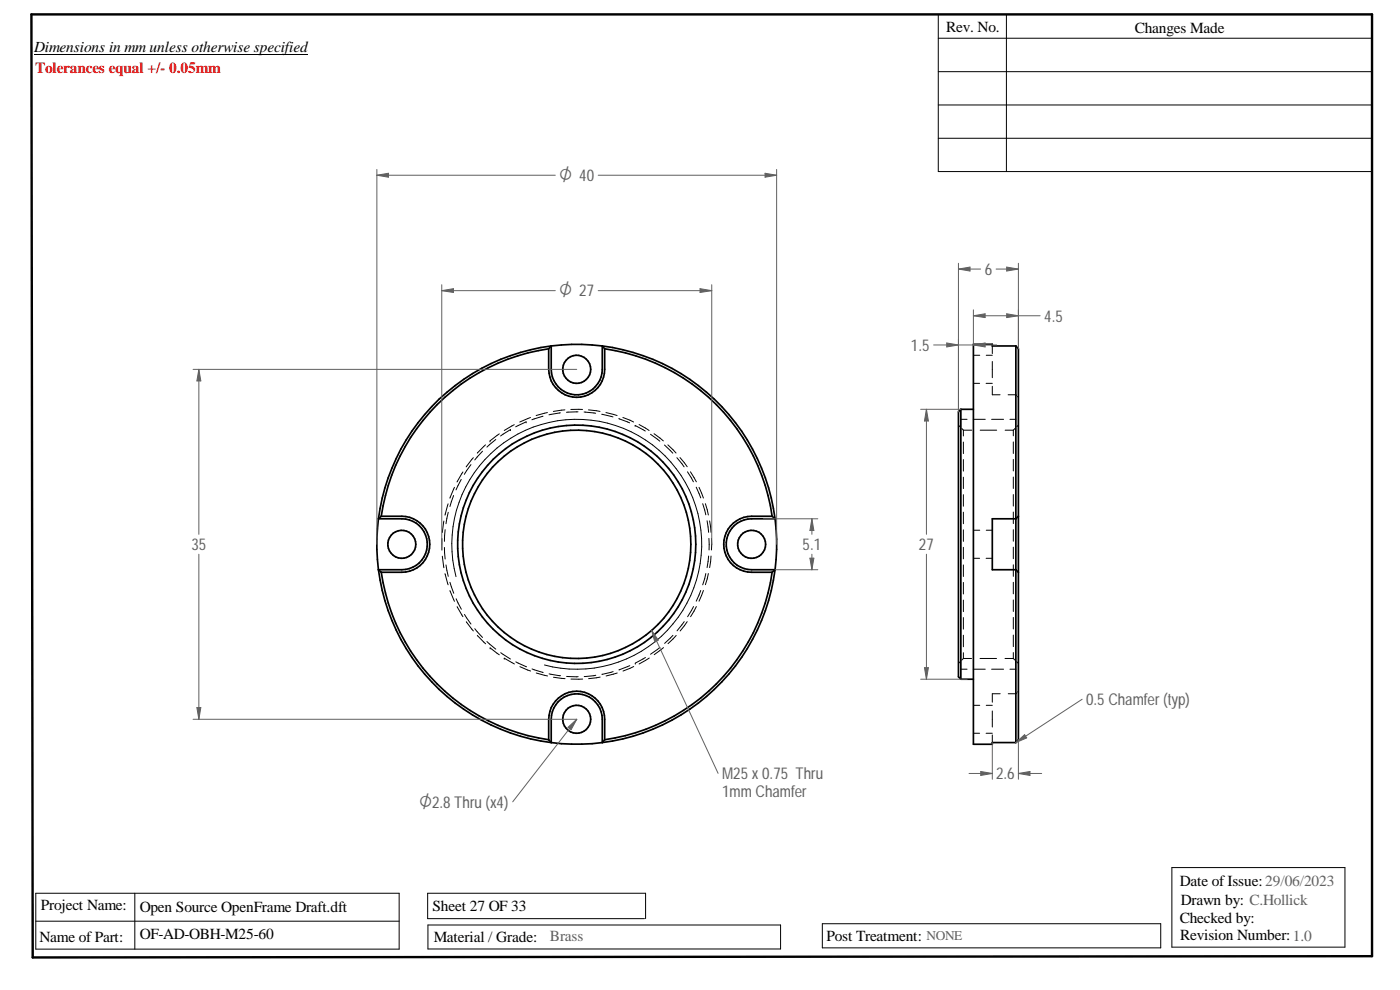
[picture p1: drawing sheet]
<svg xmlns="http://www.w3.org/2000/svg" width="420mm" height="297mm" viewBox="0 0 420 297" stroke-linecap="round" stroke-linejoin="round" font-family="sans-serif">
<path d="M9.4 4.3h402.4v282.6l-402 .4z" fill="none" stroke="#000" stroke-width=".72"/>
<g fill="none" stroke="#000" stroke-width=".3">
<path d="M10.2 16.4h82.2M281.6 11.5h130.2M281.6 4.3v47.2h130.2M302 4.3v47.2M281.6 21.5h130.2M281.6 31.5h130.2M281.6 41.5h130.2M292.1 115h1.9M292.1 106.6h1.9M295.9 115h1.9M296 106.6h1.8M297.8 103.8v2.3"/>
<path d="M297.8 108.5v4.8M297.8 115.9v2.5h2.3M302.5 118.4h2.4l.2 .3M305.4 119l.2 .2M141.3 139.4l-1.9 2.9M142.1 137.3l-2.2 2.8M144.8 135.4l-2.3 2.6M145.7 133.5l-2.5 2.4M147.1 132.3h.1M148.8 131.9l-2.7 2.3M149.8 130.2l-2.7 2M153.2 128.9h.1"/>
<path d="M153.2 128.9l-3 1.9M154.3 127.4l-3 1.8M157.9 126.6l-3.1 1.5M157.9 126.6h.1M159.2 125.3l-3.2 1.3M163 124.9l-3.4 1M164.3 123.8l-3.4 .9M168.2 123.9l-3.4 .6M169.5 123l-3.4 .4M171.3 122.9h3.5M173.5 123.6l-3.5 .1M175.3 123.6l3.5 .4"/>
<path d="M176.6 123l3.5 .4M180.6 124.3l3.4 .8M181.9 123.8l3.3 .9M185.7 125.6l3.3 1.3M186.9 125.3l3.3 1.3M190.6 127.6h.1M190.7 127.7l3 1.6M191.8 127.4l3 1.8M195.2 130.3l2.8 2.1M196.3 130.1l2.8 2.2M199.4 133.5l2.5 2.5M200.4 133.5l2.5 2.4"/>
<path d="M203.1 137.3l2.2 2.8M204.1 137.3l2.1 2.7M287.6 127.6l.5 .5M288.4 125.8h1.8M288.7 128.6l.4 .5M289.1 129.1v1.7M289.1 132.6v3.5M289.1 137.9v3.5M289.1 129.1h2.5M292.1 125.8h3.6M294.2 129.1h4.9M297.6 125.8h3.6"/>
<path d="M301.7 129.1h2.4M303.1 125.8h1.8M304.1 129.1v1.7M304.1 132.6v3.5M304.1 137.8v3.5M304.6 128.6l-.5 .5M305.6 127.6l-.4 .4M133.2 156.3l-.5 3.5M133.6 158.9l-.2 3.5M134.5 151.2l-.9 3.4M134.5 153.7l-.7 3.4M136.1 148.7l-1.1 3.3"/>
<path d="M136.4 146.2l-1.4 3.3M138.4 143.8l-1.5 3.2M138.9 141.6l-1.8 3M206.3 141.6l1.8 3M207.2 141.6l1.8 3M208.9 146.2l1.4 3.2M209.8 146.2l1.3 3.2M210.9 151.1l.9 3.4M211.7 151.1l.9 3.4M212.2 156.3l.5 3.4M213 156.3l.4 3.4M289.1 143.2v3.4"/>
<path d="M289.1 148.4v3.5M289.1 153.7v3.4M289.1 159v3.4M292.1 159.1h1.9M296 159.1h1.8M304.1 143.1v3.5M304.1 148.4v3.4M304.1 153.6v3.5M304.1 158.9v3.5M132.6 161.6v3.5M132.7 166.9l.5 3.4M133.4 164.3l.2 3.4"/>
<path d="M133.6 172.1l.9 3.4M133.8 169.5l.7 3.4M135 177.2l1.4 3.2M135 174.7l1.2 3.3M136.9 173a37.5 37.5 0 0 1 32.9-47.1 37.5 37.5 0 0 1 40.6 40.6 37.5 37.5 0 0 1-47 33M136.9 179.7l1.6 3.1M210.3 177.2l-1.4 3.2M211.1 177.2l-1.3 3.2M211.8 172.1l-.9 3.4M212.6 172.1l-.9 3.3M212.7 166.8l-.5 3.5M212.8 161.5v3.5"/>
<path d="M213.4 166.8l-.4 3.5M213.5 161.5v3.5M289.1 164.2v3.5M289.1 169.5v3.5M289.1 174.8v3.4M292.1 167.5h1.9M295.9 167.5h1.9M304.1 164.2v3.4M304.1 169.5v3.4M304.1 174.7v3.5M137.2 182l1.7 3M139.4 184.4l1.9 2.8"/>
<path d="M139.9 186.6l2.2 2.7M142.5 188.6l2.3 2.7M143.2 190.7l2.5 2.5M146.1 192.5l2.7 2.3M147.1 194.4h.1M147.1 194.4l2.7 2.1M150.3 195.8l2.9 1.9M151.3 197.5h.1M151.3 197.5l3.1 1.7M154.8 198.6l3.2 1.5M189 199.7l-3.3 1.3M190.2 200l-3.2 1.3"/>
<path d="M190.7 199h.1M193.7 197.3l-3 1.7M194.8 197.4l-3 1.8M198.1 194.2l-2.9 2.1M199.1 194.3l-2.8 2.1M202 190.6l-2.5 2.4M202.9 190.7l-2.4 2.4M205.3 186.5l-2.1 2.8M206.2 186.5l-2.1 2.8M208.1 182l-1.7 3M209 182l-1.7 3M288.1 198.6l-.5 .5"/>
<path d="M289.1 180v3.5M289.1 185.3v3.5M289.1 190.6v3.5M289.1 195.8v1.8M289.1 197.6h2.5M289.1 197.6l-.5 .5M294.1 197.6h5M301.6 197.6h2.5M304.1 180v3.5M304.1 185.3v3.4M304.1 190.5v3.5M304.1 195.8v1.8"/>
<path d="M304.1 197.6l.5 .4M305.1 198.5l.5 .6M156 200l3.2 1.3M159.7 200.7l3.3 1.1M160.9 201.9l3.4 .9M164.8 202.2l3.4 .5M166.1 203.2l3.5 .4M170 202.9l3.5 .1M171.4 203.8h3.5M178.8 202.6l-3.5 .4M180.1 203.2l-3.5 .4M184 201.5l-3.4 .8"/>
<path d="M185.2 201.9l-3.3 .9M288.4 200.8h1.8M292.1 200.8h3.6M292.1 211.6h1.9M296 211.6h1.8M297.6 200.8h3.6M297.8 213.3v4.8M300.2 208.2h-2.4v2.5M303.1 200.8h1.8M305.1 207.9l-.2 .3h-2.3M305.6 207.4l-.2 .2M411.8 213.6v36.4"/>
<path d="M292.1 220h1.9M295.9 220h1.9M297.8 220.5v2.3M9.8 271.3v16M10.7 276.4h109.1M10.7 268h109.1v16.8h-109.1zM40.5 268v16.8M128.4 277.5h105.9v7.2h-105.9zM193.4 275.6h-65.1v-7.6h65.4v7.6M246.8 277.2h101.5v7.2h-101.5zM351.7 260.3h51.9v23.9h-51.9z"/>
</g>
<g fill="none" stroke="#000" stroke-width=".51">
<path d="M164.7 104.6a59.3 59.3 0 0 0-50.3 50.3M165.4 103.8l-.7 .8M165.4 103.8a59.9 59.9 0 0 0-51.8 51.9M180.8 103.8a60 60 0 0 1 51.8 51.9M180.8 103.8l.7 .8M180.8 103.8a60.8 60.8 0 0 0-15.4 0M180.8 103.8v7a7.7 7.7 0 0 1-7.7 7.7 7.7 7.7 0 0 1-7.7-7.7v-7M181.5 104.6v6.2a8.4 8.4 0 0 1-8.4 8.4 8.4 8.4 0 0 1-8.4-8.4v-6.2M181.5 104.6a59.2 59.2 0 0 1 50.2 50.3M304.9 103.8h-7.1v-.5h-5.7v120h5.7v-.5h7.1M304.9 103.8l.7 .8v117.4l-.7 .8M304.9 103.8v119"/>
<path d="M288.4 122.8h3.7M288.4 122.8l-.8 .8v79.5l.8 .7M288.4 122.8v81M113.6 155.7a60.4 60.4 0 0 0 0 15.2M113.6 155.7h7a7.6 7.6 0 0 1 7.6 7.6 7.6 7.6 0 0 1-7.6 7.6h-7M114.4 154.9h6.2a8.4 8.4 0 0 1 8.4 8.4 8.4 8.4 0 0 1-8.4 8.4h-6.2M114.4 154.9l-.8 .8M231.7 154.9l.9 .8M231.7 154.9h-6.1a8.4 8.4 0 0 0-8.4 8.4 8.4 8.4 0 0 0 8.4 8.4h6.1M232.6 155.7h-7a7.6 7.6 0 0 0-7.7 7.6 7.6 7.6 0 0 0 7.7 7.6h7M232.6 155.7a60.4 60.4 0 0 1 0 15.2M305.6 154.9l-.7 .8h-7.1v15.2h7.1l.7 .8"/>
<path d="M113.6 170.9l.8 .8M113.6 170.9a60 60 0 0 0 51.8 51.9M114.4 171.7a59.3 59.3 0 0 0 50.3 50.3M231.7 171.7a59.2 59.2 0 0 1-50.2 50.3M232.6 170.9l-.9 .8M232.6 170.9a60 60 0 0 1-51.8 51.9M288.4 203.8h3.7M164.7 222l.7 .8M165.4 222.8a60.8 60.8 0 0 0 15.4 0M180.8 222.8v-7a7.7 7.7 0 0 0-7.7-7.6 7.7 7.7 0 0 0-7.7 7.6v7M181.5 222v-6.2a8.4 8.4 0 0 0-8.4-8.4 8.4 8.4 0 0 0-8.4 8.4v6.2M181.5 222l-.7 .8"/>
<circle cx="173.1" cy="110.8" r="4.2"/>
<circle cx="120.6" cy="163.3" r="4.2"/>
<circle cx="173.1" cy="163.3" r="35.8"/>
<circle cx="173.1" cy="163.3" r="34.3"/>
<circle cx="225.6" cy="163.3" r="4.2"/>
<circle cx="173.1" cy="215.8" r="4.2"/>
</g>
<path d="M113.1 50.8v112.5M229.6 52l3.5 .6-3.5 .6zM233.1 50.8v112.5" fill="none" stroke="#606060" stroke-width=".3"/>
<path d="M229.6 52l3.5 .6-3.5 .6z" fill="#606060"/>
<path d="M113.1 52.6l3.5-.6v1.2z" fill="none" stroke="#606060" stroke-width=".3"/>
<path d="M113.1 52.6l3.5-.6v1.2z" fill="#606060"/>
<path d="M113.1 52.6h53.6M179.5 52.6h53.6M57.9 110.8h115.2M59.7 110.8l.6 3.5h-1.2zM57.9 215.8h115.2" fill="none" stroke="#606060" stroke-width=".3"/>
<path d="M59.7 110.8l.6 3.5h-1.2z" fill="#606060"/>
<path d="M59.1 212.3h1.2l-.6 3.5z" fill="none" stroke="#606060" stroke-width=".3"/>
<path d="M59.1 212.3h1.2l-.6 3.5z" fill="#606060"/>
<path d="M59.7 110.8v49.5M229.1 155.7h16.3M59.7 166.3v49.5M232.6 170.9h12.8M243.1 167.5h1.2l-.6 3.4z" fill="none" stroke="#606060" stroke-width=".3"/>
<path d="M243.1 167.5h1.2l-.6 3.4z" fill="#606060"/>
<path d="M243.7 155.7l.6 3.5h-1.2z" fill="none" stroke="#606060" stroke-width=".3"/>
<path d="M243.7 155.7l.6 3.5h-1.2z" fill="#606060"/>
<path d="M243.7 155.7v4.6M243.7 166.3v4.6M294.3 231.5l3.5 .6-3.5 .6zM297.8 222.8v11M305.6 222v11.8" fill="none" stroke="#606060" stroke-width=".3"/>
<path d="M294.3 231.5l3.5 .6-3.5 .6z" fill="#606060"/>
<path d="M305.6 232.1l3.5-.6v1.2z" fill="none" stroke="#606060" stroke-width=".3"/>
<path d="M305.6 232.1l3.5-.6v1.2z" fill="#606060"/>
<path d="M173.1 215.8l-19.2 24.8M290.8 232.1h7M305.6 232.1h7" fill="none" stroke="#606060" stroke-width=".3"/>
<path d="M170.5 218.2l2.6-2.4-1.7 3.1z" fill="#606060"/>
<path d="M292.1 93v10.3M302.1 94.1l3.5 .6-3.5 .6zM305.6 93v11.6M170.5 218.2l2.6-2.4-1.7 3.1z" fill="none" stroke="#606060" stroke-width=".3"/>
<path d="M302.1 94.1l3.5 .6-3.5 .6z" fill="#606060"/>
<path d="M292.1 94.7l3.5-.6v1.2z" fill="none" stroke="#606060" stroke-width=".3"/>
<path d="M292.1 94.7l3.5-.6v1.2z" fill="#606060"/>
<path d="M287.6 79v44.6M305.6 79v25.6M292.1 94.7h20.1M302.1 80.1l3.5 .6-3.5 .6z" fill="none" stroke="#606060" stroke-width=".3"/>
<path d="M302.1 80.1l3.5 .6-3.5 .6z" fill="#606060"/>
<path d="M287.6 80.7l3.5-.6v1.2z" fill="none" stroke="#606060" stroke-width=".3"/>
<path d="M287.6 80.7l3.5-.6v1.2z" fill="#606060"/>
<path d="M287.6 80.7h6.7M298.9 80.7h6.7M284.1 102.9l3.5 .6-3.5 .6zM287.6 101.8v21.8" fill="none" stroke="#606060" stroke-width=".3"/>
<path d="M284.1 102.9l3.5 .6-3.5 .6z" fill="#606060"/>
<path d="M292.1 103.5l3.5-.6v1.2z" fill="none" stroke="#606060" stroke-width=".3"/>
<path d="M292.1 103.5l3.5-.6v1.2z" fill="#606060"/>
<path d="M132.6 85.4v77.9M210.1 86.6l3.5 .6-3.5 .6zM213.6 85.4v77.9M280.2 103.5h18.9" fill="none" stroke="#606060" stroke-width=".3"/>
<path d="M210.1 86.6l3.5 .6-3.5 .6z" fill="#606060"/>
<path d="M132.6 87.2l3.5-.6v1.2z" fill="none" stroke="#606060" stroke-width=".3"/>
<path d="M132.6 87.2l3.5-.6v1.2z" fill="#606060"/>
<path d="M132.6 87.2h34.1M179.5 87.2h34.1M276.3 122.8h12.1M278 122.8l.6 3.5h-1.2zM276.3 203.8h14" fill="none" stroke="#606060" stroke-width=".3"/>
<path d="M278 122.8l.6 3.5h-1.2z" fill="#606060"/>
<path d="M277.4 200.3h1.2l-.6 3.5z" fill="none" stroke="#606060" stroke-width=".3"/>
<path d="M277.4 200.3h1.2l-.6 3.5z" fill="#606060"/>
<path d="M278 122.8v37.5M278 166.3v37.5M195.6 189.1l19.9 42.9" fill="none" stroke="#606060" stroke-width=".3"/>
<path d="M195.6 189.1l2 3-1.1 .5z" fill="#606060"/>
<path d="M195.6 189.1l2 3-1.1 .5zM324.8 209.8l-19.9 13" fill="none" stroke="#606060" stroke-width=".3"/>
<path d="M304.9 222.8l2.6-2.4 .6 1z" fill="#606060"/>
<path d="M304.9 222.8l2.6-2.4 .6 1z" fill="none" stroke="#606060" stroke-width=".3"/>
<g font-size="5.4" fill="#606060">
<text x="167.8" y="54.4">O 40</text>
<text x="167.8" y="88.9">O 27</text>
<text x="125.8" y="242.3">O2.8 Thru (x4)</text>
</g>
<g font-size="4.9" fill="#606060">
<text x="295.5" y="82.5">6</text>
<text x="313.4" y="96.5">4.5</text>
<text x="273.4" y="105.2">1.5</text>
<text x="57.5" y="165.1">35</text>
<text x="240.9" y="165.1">5.1</text>
<text x="275.8" y="165.1">27</text>
<text x="326" y="211.5">0.5 Chamfer (typ)</text>
<text x="216.7" y="233.8">M25 x 0.75 Thru</text>
<text x="298.9" y="233.8">2.6</text>
<text x="216.7" y="239.1">1mm Chamfer</text>
</g>
<g font-size="4.6">
<text x="284" y="9.6">Rev. No.</text>
<text x="340.6" y="9.9">Changes Made</text>
<text x="10.2" y="15.7">Dimensions in mm unless otherwise specified</text>
<text x="354.1" y="265.7">Date of Issue:29/06/2023</text>
<text x="12.3" y="273.1">Project Name:</text>
<text x="41.9" y="273.7">Open Source OpenFrame Draft.dft</text>
<text x="129.8" y="273.4">Sheet 27 OF 33</text>
<text x="354.4" y="271.4">Drawn by: C.Hollick</text>
<text x="41.9" y="281.9">OF-AD-OBH-M25-60</text>
<text x="354.1" y="276.9">Checked by:</text>
<text x="11.9" y="282.7">Name of Part:</text>
<text x="130.2" y="282.6">Material / Grade:</text>
<text x="248" y="282.2">Post Treatment:</text>
<text x="354.2" y="282.2">Revision Number:1.0</text>
</g>
<text font-size="4.6" fill="#f00" x="10.5" y="21.9">Tolerances equal +/- 0.05mm</text>
<text font-size="4.6" fill="#606060" x="165" y="282.2">Brass</text>
<text font-size="4" fill="#606060" x="278.1" y="281.9">NONE</text>
</svg>
